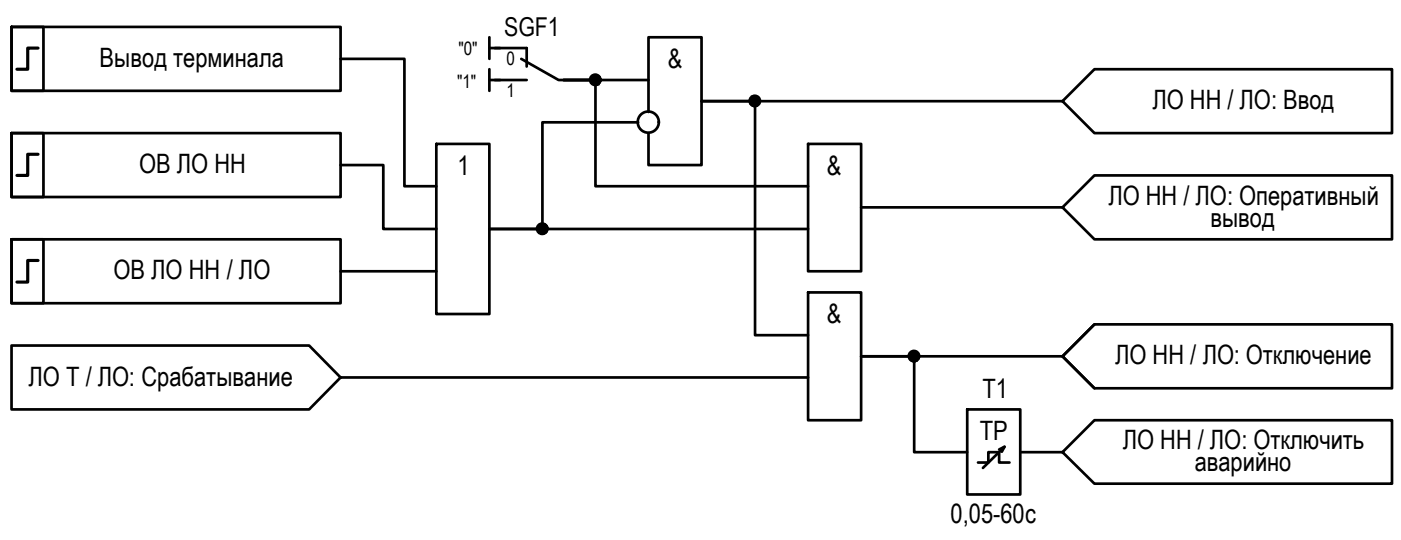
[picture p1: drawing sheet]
<svg xmlns="http://www.w3.org/2000/svg" width="132mm" height="51mm" viewBox="0 0 132 51" stroke-linecap="round" stroke-linejoin="round" font-family="sans-serif">
<!-- layer: 0 -->
<g fill="none" stroke="#000" stroke-width=".25">
<path d="M1.1 12.5h3v6h-3zM1.1 12.5h31v6h-31zM1.1 2.5h3v6h-3zM1.1 2.5h31v6h-31zM32.1 15.5h4v6h5M32.1 5.5h6v12h3M41.1 13.5h5v16h-5zM46.1 3.5v2M46.1 6.5v2M46.1 4.5h1M46.1 7.5h1M60.1 11.5h-9v10h-5h30"/>
<path d="M61.1 7.5h-8h3v10h20M61.1 10.5v-7h5v12h-5v-3M76.1 13.5h5v12h-5zM81.1 19.5h19M100.1 9.5h-34h5v22h5M103.1 6.5h28v6h-28l-3-3zM103.1 16.5h28v6h-28l-3-3zM1.1 32.5h28l3 3-3 3h-28zM1.1 22.5h3v6h-3zM1.1 22.5h31v6h-31zM32.1 35.5h44M32.1 25.5h9"/>
<path d="M76.1 27.5h5v12h-5zM91.1 38.5h5v8h-5zM100.1 33.5h-19h5v9h5M103.1 30.5l-3 3 3 3M103.1 30.5h28v6h-28l-3-3zM92.1 43.5h1v-1h1v1h1M94.1 42.3l.5-.3-.3 .5M94.6 42l-2 2M96.1 42.5h4l3-3h28v6h-28l-3-3"/>
<circle cx="56.1" cy="7.5" r=".49"/>
<circle cx="61.1" cy="11.5" r=".99"/>
<circle cx="71.1" cy="9.5" r=".49"/>
<circle cx="51.1" cy="21.5" r=".49"/>
<circle cx="86.1" cy="33.5" r=".49"/>
</g>
<g fill="#000" stroke="#000" stroke-width=".09">
<path d="M56 8h.2zM56 7h.2zM71 10h.2zM71 9h.1zM51 21h.1zM86 34h.2zM86 33h.1z"/>
<path d="M56 8h.2zM56 8h.2z"/>
<path d="M56 7h.2zM56 7h.2z"/>
<path d="M56 7l.2 .1zM55.9 7.1h.3z"/>
<path d="M55.9 7.1h.4zM55.9 7.1h.4z"/>
<path d="M55.9 8h.3zM55.9 8h.3z"/>
<path d="M55.9 7.1h.4zM55.9 7.1h.4z"/>
<path d="M55.9 8h.4zM55.9 8h.3z"/>
<path d="M55.8 7.1h.6zM55.8 7.1h.6z"/>
<path d="M55.8 8h.5zM55.8 8h.5z"/>
<path d="M55.8 7.1h.6zM55.8 7.1h.6z"/>
<path d="M55.8 8h.6zM55.8 8h.5z"/>
<path d="M55.8 7.1l.7 .1zM55.8 7.1l.7 .1z"/>
<path d="M55.8 7.9h.6zM55.8 7.9l.6 .1z"/>
<path d="M55.7 7.2h.8zM55.7 7.2h.8z"/>
<path d="M55.7 7.2l.8 .1zM55.7 7.2l.8 .1z"/>
<path d="M55.7 7.8l.8 .1zM55.7 7.8l.8 .1z"/>
<path d="M55.7 7.9h.8zM55.7 7.9h.7z"/>
<path d="M55.7 7.8h.8zM55.7 7.8h.8z"/>
<path d="M55.7 7.3h.8zM55.7 7.3h.8z"/>
<path d="M55.7 7.3l.8 .1v-.1zM55.7 7.3l.8 .1h-.9z"/>
<path d="M55.6 7.4h1zM55.6 7.4h1z"/>
<path d="M55.6 7.7h.9zM55.6 7.7h.9z"/>
<path d="M55.7 7.7h.8zM55.7 7.7l.8 .1z"/>
<path d="M55.6 7.4h1zM55.6 7.4h1z"/>
<path d="M55.6 7.4l1 .1zM55.6 7.4l1 .1z"/>
<path d="M55.6 7.5h1zM55.6 7.5h1z"/>
<path d="M55.6 7.5l1 .1zM55.6 7.5l1 .1z"/>
<path d="M55.6 7.6h1zM55.6 7.6h1z"/>
<path d="M55.6 7.6l1 .1zM55.6 7.6l1 .1z"/>
<path d="M55.6 7.7h1zM55.6 7.7h.9z"/>
<path d="M71 10h.1zM71 10h.1z"/>
<path d="M71 9l.2 .1zM71 9l.2 .1z"/>
<path d="M71 9.1h.2zM70.9 9.1h.3z"/>
<path d="M70.9 9.1h.4zM70.9 9.1h.4z"/>
<path d="M70.9 10h.3zM70.9 10h.3z"/>
<path d="M70.9 9.1h.4zM70.9 9.1h.4z"/>
<path d="M70.9 10h.4zM70.9 10h.3z"/>
<path d="M70.9 9.1h.5zM70.9 9.1h.5z"/>
<path d="M70.9 9.9h.4zM70.9 9.9l.4 .1z"/>
<path d="M70.8 9.1h.6zM70.8 9.1h.6z"/>
<path d="M70.8 9.9h.6zM70.8 9.9h.5z"/>
<path d="M70.8 9.1l.6 .1zM70.7 9.2h.7z"/>
<path d="M70.8 9.9h.6zM70.8 9.9h.6z"/>
<path d="M70.7 9.2h.8zM70.7 9.2h.8z"/>
<path d="M70.7 9.9h.7zM70.7 9.9h.7z"/>
<path d="M70.7 9.2l.8 .1zM70.7 9.2l.8 .1z"/>
<path d="M70.7 9.3h.8zM70.7 9.3h.8z"/>
<path d="M70.7 9.8h.8zM70.7 9.8l.7 .1z"/>
<path d="M70.6 9.3h.9zM70.6 9.3h.9z"/>
<path d="M70.6 9.3l1 .1zM70.6 9.3l1 .1z"/>
<path d="M70.6 9.7l.9 .1zM70.6 9.7l.9 .1z"/>
<path d="M70.6 9.8h.9zM70.6 9.8h.9zM70.7 9.8h.8zM70.7 9.8h.8z"/>
<path d="M70.6 9.4h1zM70.6 9.4h1z"/>
<path d="M70.6 9.4l1 .1zM70.6 9.4l1 .1z"/>
<path d="M70.6 9.5h1zM70.6 9.5h1z"/>
<path d="M70.6 9.5l1 .1zM70.6 9.5l1 .1z"/>
<path d="M70.6 9.6h1zM70.6 9.6h1z"/>
<path d="M70.6 9.6h1zM70.6 9.6h1z"/>
<path d="M70.6 9.6l.9 .1 .1-.1zM70.6 9.6l.9 .1h-.9z"/>
<path d="M51 22h.1zM51 22h.1zM51 22h.2z"/>
<path d="M51 21h.2zM51 21h.2z"/>
<path d="M51 21h.3zM50.9 21h.4z"/>
<path d="M50.9 21l.4 .1zM50.9 21l.4 .1z"/>
<path d="M50.9 22h.4zM50.9 22h.3z"/>
<path d="M50.9 21.1h.4zM50.8 21.1h.5z"/>
<path d="M50.9 22h.4zM50.9 22h.4z"/>
<path d="M50.8 21.1h.6zM50.8 21.1h.6z"/>
<path d="M50.8 22h.5zM50.8 22h.5z"/>
<path d="M50.8 21.1l.6 .1zM50.8 21.1l.6 .1z"/>
<path d="M50.8 21.9h.6zM50.8 21.9l.5 .1z"/>
<path d="M50.7 21.9h.7zM50.7 21.9h.7z"/>
<path d="M50.7 21.2h.8zM50.7 21.2h.8z"/>
<path d="M50.7 21.2h.8zM50.7 21.2h.8z"/>
<path d="M50.7 21.2h.8zM50.7 21.2h.8z"/>
<path d="M50.7 21.8l.8 .1zM50.7 21.8l.8 .1z"/>
<path d="M50.7 21.9h.8zM50.7 21.9h.7z"/>
<path d="M50.7 21.2l.8 .1zM50.7 21.2l.8 .1z"/>
<path d="M50.7 21.8h.8zM50.7 21.8h.8z"/>
<path d="M50.7 21.3h.8zM50.7 21.3h.8z"/>
<path d="M50.6 21.3l.9 .1zM50.6 21.3l.9 .1z"/>
<path d="M50.6 21.4h1zM50.6 21.4h1z"/>
<path d="M50.6 21.7h.9zM50.6 21.7h.9z"/>
<path d="M50.6 21.7l.9 .1zM50.6 21.7l.9 .1z"/>
<path d="M50.7 21.8h.8zM50.7 21.8h.8z"/>
<path d="M50.6 21.4l1 .1zM50.6 21.4l1 .1z"/>
<path d="M50.6 21.5h1zM50.6 21.5h1h-1z"/>
<path d="M50.6 21.5l1 .1zM50.6 21.5l1 .1z"/>
<path d="M50.6 21.6h1zM50.6 21.6h1z"/>
<path d="M50.6 21.6h1zM50.6 21.6l.9 .1z"/>
<path d="M86 34h.1zM86 34h.1z"/>
<path d="M86 33l.2 .1zM86 33.1h.2z"/>
<path d="M86 33.1h.3zM85.9 33.1h.4z"/>
<path d="M85.9 33.1h.4zM85.9 33.1h.4z"/>
<path d="M85.9 34h.4zM85.9 34h.3z"/>
<path d="M85.9 33.1h.4zM85.9 33.1h.4z"/>
<path d="M85.9 34h.4zM85.9 34h.4z"/>
<path d="M85.8 33.1h.6zM85.8 33.1h.6z"/>
<path d="M85.8 33.9h.5zM85.8 33.9l.5 .1z"/>
<path d="M85.8 33.1h.6zM85.8 33.1h.6z"/>
<path d="M85.8 33.1l.6 .1zM85.8 33.1l.6 .1z"/>
<path d="M85.8 33.9h.6zM85.8 33.9h.6z"/>
<path d="M85.8 33.9h.6zM85.8 33.9h.5z"/>
<path d="M85.7 33.2h.8zM85.7 33.2h.8z"/>
<path d="M85.7 33.9h.7zM85.7 33.9h.7z"/>
<path d="M85.7 33.2l.8 .1zM85.7 33.2l.8 .1z"/>
<path d="M85.7 33.8h.8zM85.7 33.8l.7 .1z"/>
<path d="M85.7 33.3h.8zM85.7 33.3h.8z"/>
<path d="M85.6 33.3l1 .1zM85.6 33.3l1 .1z"/>
<path d="M85.6 33.7l.9 .1zM85.6 33.7l.9 .1z"/>
<path d="M85.7 33.8h.8zM85.7 33.8h.8z"/>
<path d="M85.6 33.4h1zM85.6 33.4h1z"/>
<path d="M85.6 33.4h1zM85.6 33.4h1z"/>
<path d="M85.6 33.4l1 .1zM85.6 33.4l1 .1z"/>
<path d="M85.6 33.6h1zM85.6 33.6h1z"/>
<path d="M85.6 33.6l1 .1zM85.6 33.6l1 .1z"/>
<path d="M85.6 33.7h1zM85.6 33.7h.9z"/>
<path d="M85.6 33.5h1zM85.6 33.5h1z"/>
<path d="M85.6 33.5l1 .1zM85.6 33.5l1 .1z"/>
<path d="M85.6 33.6h1zM85.6 33.6h1z"/>
</g>
<path d="M46.6 4.5h3v1.8M46.6 7.5h3M49.1 5.5l3.5 2h3" fill="none" stroke="#000" stroke-width=".25"/>
<!-- layer: 0 -->
<path d="M3.6 14.5h-1v2h-1M3.6 4.5h-1v2h-1M3.6 24.5h-1v2h-1" fill="none" stroke="#000" stroke-width=".3"/>
<g font-size="2.5">
<text x="9.4" y="6.3">Вывод терминала</text>
<text x="62.9" y="6.4">&amp;</text>
<text x="108.5" y="10.2">ЛО НН / ЛО: Ввод</text>
<text x="13.1" y="16.3">ОВ ЛО НН</text>
<text x="43.1" y="16.4">1</text>
<text x="77.9" y="16.4">&amp;</text>
<text x="104.4" y="19.3">ЛО НН / ЛО: Оперативный</text>
<text x="114" y="21.3">вывод</text>
<text x="10.7" y="26.3">ОВ ЛО НН / ЛО</text>
<text x="77.9" y="30.4">&amp;</text>
<text x="105" y="34.3">ЛО НН / ЛО: Отключение</text>
<text x="2.7" y="36.3">ЛО Т / ЛО: Срабатывание</text>
<text x="92.3" y="41.4">TP</text>
<text x="92.5" y="37.4">T1</text>
<text x="105.7" y="42.2">ЛО НН / ЛО: Отключить</text>
<text x="112.5" y="44.3">аварийно</text>
<text x="89.5" y="49.2">0,05-60с</text>
</g>
<text font-size="2.4" x="47.5" y="3.4">SGF1</text>
<g font-size="1.7">
<text x="43.2" y="5.2">&quot;0&quot;</text>
<text x="43" y="8.3">&quot;1&quot;</text>
<text x="47.7" y="6.1">0</text>
<text x="47.7" y="9.1">1</text>
</g>
</svg>
